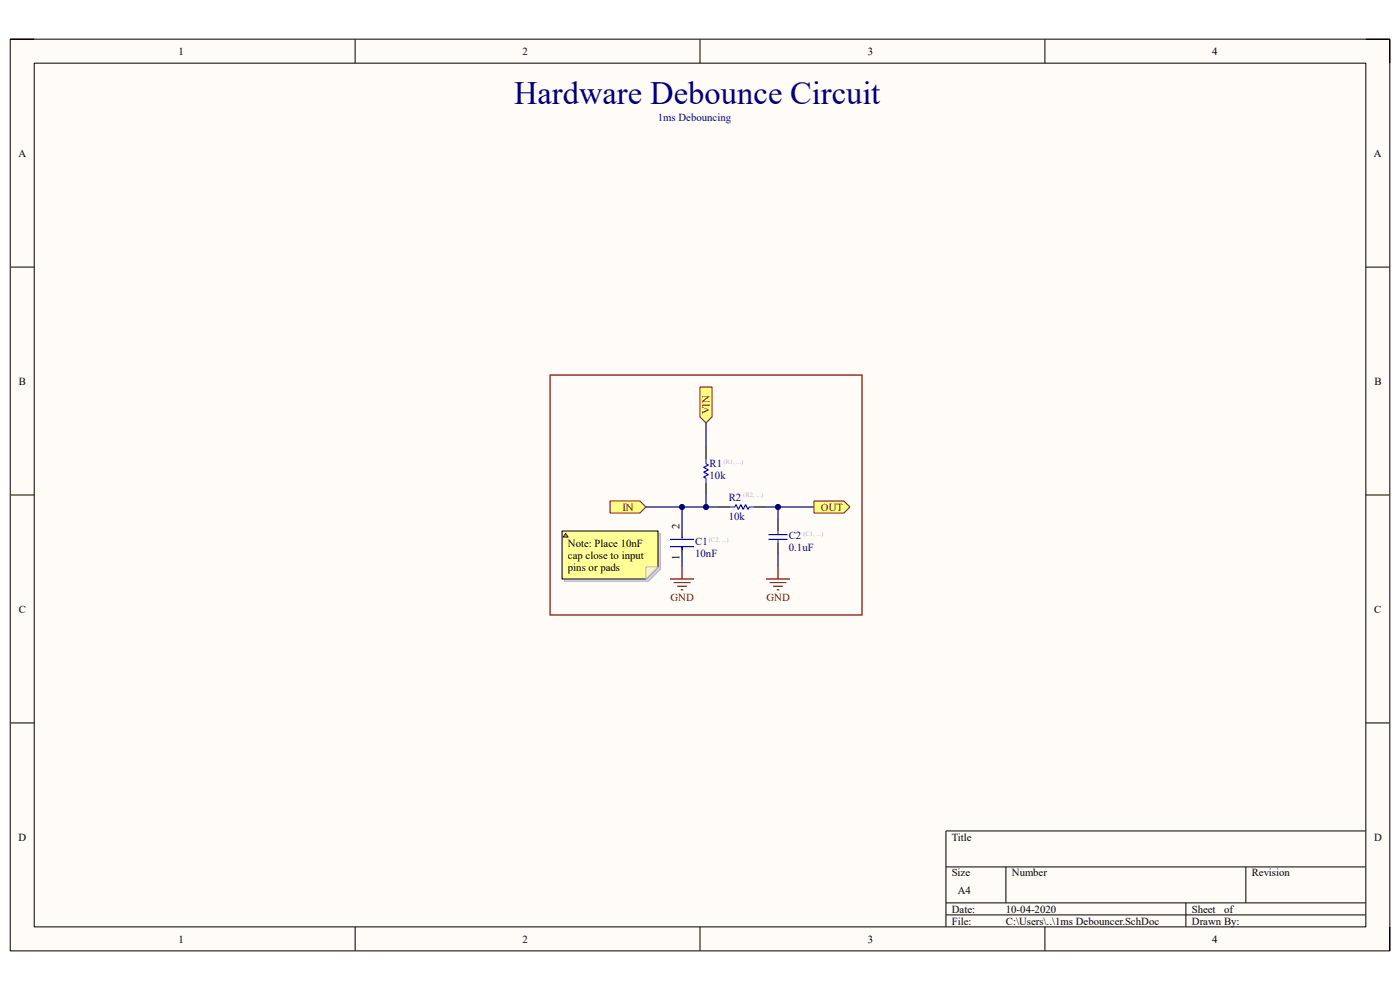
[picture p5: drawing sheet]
<svg xmlns="http://www.w3.org/2000/svg" width="297mm" height="210mm" viewBox="0 0 297 210" stroke-linecap="round" stroke-linejoin="round" font-family="sans-serif">
<path d="M2.2 8.3h292.7v193.4h-292.7z" fill-rule="evenodd" fill="#fffcf8"/>
<path d="M2.2 8.3h292.7v193.4h-292.7z" fill="none" stroke="#000" stroke-width=".21"/>
<path d="M7.3 13.4h282.5v183.2h-282.5z" fill-rule="evenodd" fill="#fffcf8"/>
<g fill="none" stroke="#000" stroke-width=".21">
<path d="M2.2 8.3h5.1M7.3 13.4h282.5v183.2h-282.5zM75.3 8.3v5.1M148.5 8.3v5.1M221.7 8.3v5.1M289.8 8.3h5.1v5.1M2.2 56.7h5.1M289.8 56.7h5.1M2.2 105h5.1M289.8 105h5.1M2.2 153.4h5.1M289.8 153.4h5.1"/>
<path d="M289.8 176.3h-89.1v20.3M75.3 196.6v5.1M148.5 196.6v5.1M200.7 183.9h89.1M200.7 191.5h89.1M200.7 194.1h89.1M213.4 183.9v7.6M221.7 196.6v5.1M251.6 191.5v5.1M264.3 183.9v7.6M294.9 196.6v5.1"/>
</g>
<path d="M149.8 94.8v2.6M144.7 112.6v1.6M144.7 116v1.7M149.8 102.5v2.5M165.1 110.1v2.5M165.1 115.2v2.5" fill="none" stroke="#000" stroke-width=".25"/>
<path d="M149.8 97.4v1l.5 .2-1 .6 1 .5-1 .5 1 .5-1 .5 .5 .2v1.1M142.1 114.4h5.1M142.1 116h5.1M144.7 113.9v.3M144.7 116v.7M163 114.4h4.1M163 113.4h4.1M165.1 112.6v.8M165.1 114.4v.8" fill="none" stroke="#00f" stroke-width=".25"/>
<path d="M142.1 122.8h5.1M142.9 123.6h3.6M143.7 124.4h2M144.4 125.1h.5M144.7 120.3v2.5M162.5 122.8h5.1M163.3 123.6h3.5M164 124.4h2.1M164.8 125.1h.5M165.1 120.3v2.5" fill="none" stroke="#800000" stroke-width=".25"/>
<path d="M148.5 82.1h2.6v6.4l-1.3 1.2-1.3-1.2z" fill-rule="evenodd" fill="#ffff80"/>
<path d="M148.5 82.1h2.6v6.4l-1.3 1.2-1.3-1.2z" fill="none" stroke="#800000" stroke-width=".21"/>
<path d="M129.4 106.3h6.4l1.3 1.3-1.3 1.2h-6.4z" fill-rule="evenodd" fill="#ffff80"/>
<path d="M129.4 106.3h6.4l1.3 1.3-1.3 1.2h-6.4z" fill="none" stroke="#800000" stroke-width=".21"/>
<path d="M172.7 106.3h6.3l1.3 1.3-1.3 1.2h-6.3z" fill-rule="evenodd" fill="#ffff80"/>
<path d="M172.7 106.3h6.3l1.3 1.3-1.3 1.2h-6.3z" fill="none" stroke="#800000" stroke-width=".21"/>
<path d="M149.8 89.7v5.1M137.1 107.6h7.6" fill="none" stroke="#000080" stroke-width=".25"/>
<circle cx="144.7" cy="107.6" r=".51" fill="#000080"/>
<circle cx="144.7" cy="107.6" r=".51" fill="none" stroke="#000080" stroke-width=".21"/>
<path d="M149.8 107.6h-5.1v5" fill="none" stroke="#000080" stroke-width=".25"/>
<circle cx="144.7" cy="107.6" r=".51" fill="#000080"/>
<circle cx="144.7" cy="107.6" r=".51" fill="none" stroke="#000080" stroke-width=".21"/>
<circle cx="149.8" cy="107.6" r=".51" fill="#000080"/>
<circle cx="149.8" cy="107.6" r=".51" fill="none" stroke="#000080" stroke-width=".21"/>
<path d="M149.8 105v2.6h2.5" fill="none" stroke="#000080" stroke-width=".25"/>
<circle cx="149.8" cy="107.6" r=".51" fill="#000080"/>
<circle cx="149.8" cy="107.6" r=".51" fill="none" stroke="#000080" stroke-width=".21"/>
<path d="M162.5 107.6h2.6v2.5" fill="none" stroke="#000080" stroke-width=".25"/>
<circle cx="165" cy="107.6" r=".51" fill="#000080"/>
<circle cx="165" cy="107.6" r=".51" fill="none" stroke="#000080" stroke-width=".21"/>
<path d="M165.1 107.6h7.6" fill="none" stroke="#000080" stroke-width=".25"/>
<circle cx="165" cy="107.6" r=".51" fill="#000080"/>
<circle cx="165" cy="107.6" r=".51" fill="none" stroke="#000080" stroke-width=".21"/>
<path d="M144.7 117.7v2.6M165.1 117.7v2.6" fill="none" stroke="#000080" stroke-width=".25"/>
<path d="M116.7 79.6h66.2v50.9h-66.2z" fill="none" stroke="#800000" stroke-width=".25"/>
<path d="M152.3 107.6h2.6M160 107.6h2.5" fill="none" stroke="#000" stroke-width=".25"/>
<path d="M154.9 107.6h1l.2-.6 .5 1.1 .6-1.1 .5 1.1 .5-1.1 .5 1.1 .2-.5h1.1" fill="none" stroke="#00f" stroke-width=".25"/>
<path d="M119.8 113.2h20.3v7.6l-2.5 2.5h-17.8z" fill-rule="evenodd" fill="#e0ddd7"/>
<path d="M119.8 113.2h20.3v7.6l-2.5 2.5h-17.8z" fill="none" stroke="#bfbdba" stroke-width=".21"/>
<path d="M119.2 112.6h20.4v7.7l-2.5 2.5h-17.9z" fill-rule="evenodd" fill="#ffff96"/>
<path d="M119.2 112.6h20.4v7.7l-2.5 2.5h-17.9z" fill="none" stroke="#000" stroke-width=".21"/>
<path d="M137.1 120.3h2.5l-2.5 2.5z" fill="#f2f0d8"/>
<path d="M137.1 120.3h2.5l-2.5 2.5z" fill="none" stroke="#bfbdba" stroke-width=".21"/>
<path d="M120 113.2l.5 .7h-1z" fill="#ffcc78"/>
<path d="M120 113.2l.5 .7h-1z" fill="none" stroke="#300" stroke-width=".21"/>
<text font-size="6.9" fill="#000080" x="109.1" y="22.1">Hardware Debounce Circuit</text>
<g font-size="2.3">
<text x="37.9" y="11.6">1</text>
<text x="110.9" y="11.6">2</text>
<text x="184.1" y="11.6">3</text>
<text x="257.2" y="11.6">4</text>
<text x="3.9" y="33.2">A</text>
<text x="291.5" y="33.2">A</text>
<text x="4" y="81.6">B</text>
<text x="291.6" y="81.6">B</text>
<text x="144.2" y="112.1" transform="rotate(-90 144.2 112.1)">2</text>
<text x="120.5" y="116">Note: Place 10nF</text>
<text x="120.5" y="118.5">cap close to input</text>
<text x="144.2" y="118.9" transform="rotate(-90 144.2 118.9)">1</text>
<text x="120.5" y="121">pins or pads</text>
<text x="4" y="130">C</text>
<text x="291.5" y="130">C</text>
<text x="3.9" y="178.3">D</text>
<text x="201.9" y="178.3">Title</text>
<text x="291.5" y="178.3">D</text>
<text x="201.9" y="185.9">Size</text>
<text x="214.7" y="185.9">Number</text>
<text x="265.5" y="185.9">Revision</text>
<text x="203.2" y="189.7">A4</text>
<text x="201.9" y="193.6">Date:</text>
<text x="201.9" y="196.1">File:</text>
<text x="213.4" y="193.6">10-04-2020</text>
<text x="213.4" y="196.1">C:\Users\..\1ms Debouncer.SchDoc</text>
<text x="252.9" y="193.6">Sheet</text>
<text x="252.9" y="196.1">Drawn By:</text>
<text x="259.7" y="193.6">of</text>
<text x="37.9" y="199.9">1</text>
<text x="110.9" y="199.9">2</text>
<text x="184.1" y="199.9">3</text>
<text x="257.2" y="199.9">4</text>
</g>
<g font-size="2.3" fill="#000080">
<text x="139.6" y="25.6">1ms Debouncing</text>
<text x="150.5" y="99.1">R1</text>
<text x="150.5" y="101.7">10k</text>
<text x="154.6" y="106.3">R2</text>
<text x="154.6" y="110.4">10k</text>
<text x="147.5" y="115.7">C1</text>
<text x="147.5" y="118.2">10nF</text>
<text x="167.3" y="114.4">C2</text>
<text x="167.3" y="117">0.1uF</text>
</g>
<g font-size="2.3" fill="#800000">
<text x="150.5" y="87.9" transform="rotate(-90 150.5 87.9)">VIN</text>
<text x="132" y="108.3">IN</text>
<text x="174.2" y="108.3">OUT</text>
<text x="142.2" y="127.4">GND</text>
<text x="162.6" y="127.4">GND</text>
</g>
<g font-size="1.4" fill="#b2b0d4">
<text x="153.5" y="98.3">(R1, ...)</text>
<text x="157.7" y="105.5">(R2, ...)</text>
<text x="170.4" y="113.6">(C1, ...)</text>
<text x="150.4" y="114.9">(C2, ...)</text>
</g>
</svg>
